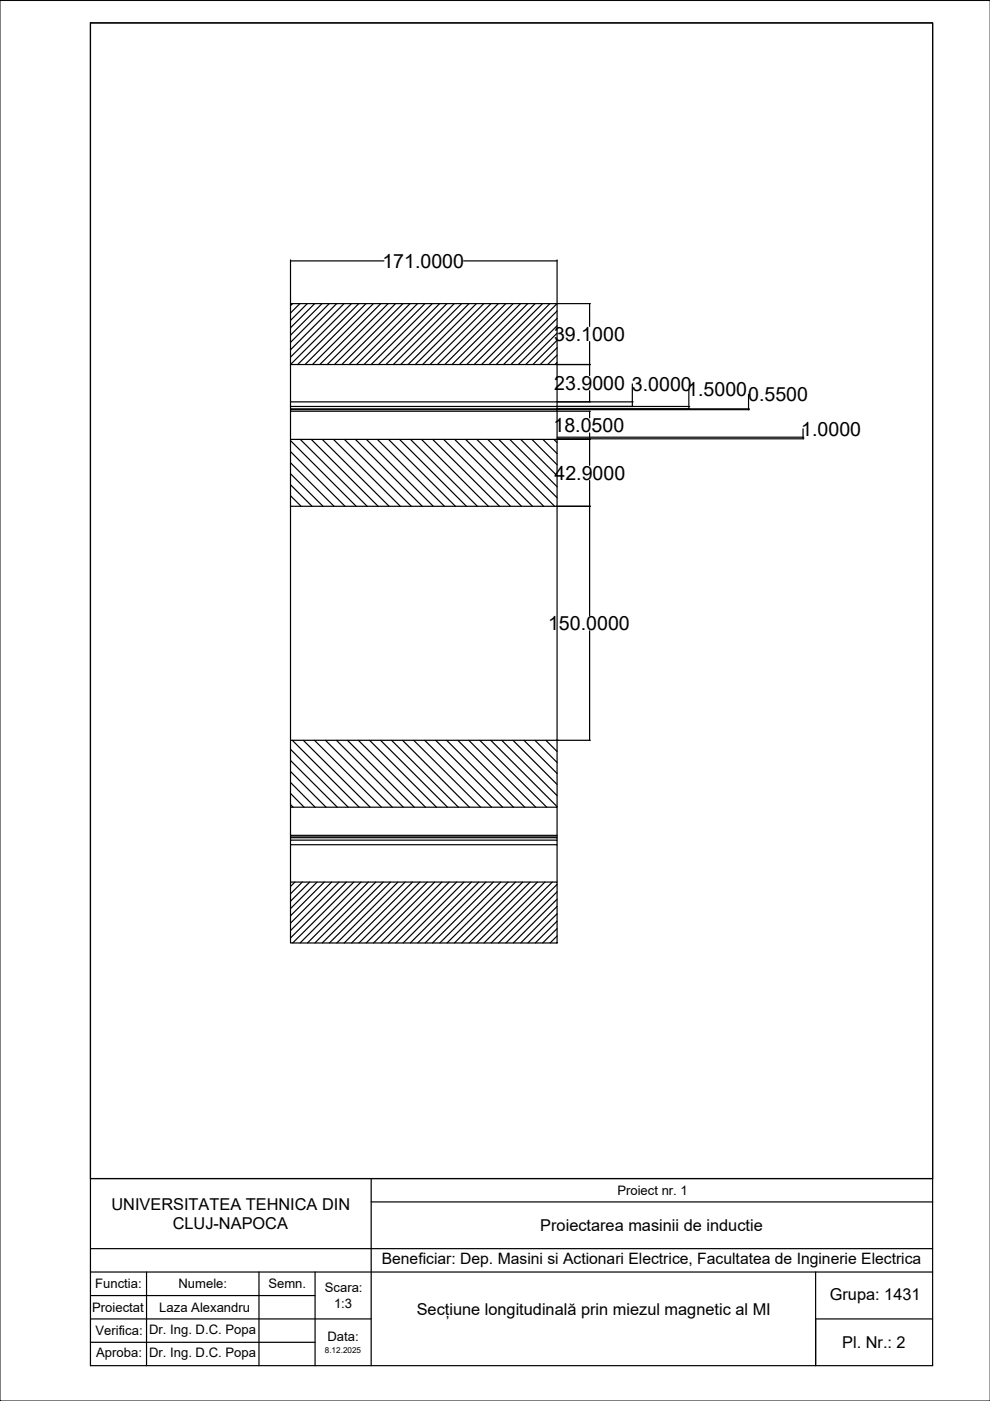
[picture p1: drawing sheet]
<svg xmlns="http://www.w3.org/2000/svg" width="210mm" height="297mm" viewBox="0 0 210 297" stroke-linecap="round" stroke-linejoin="round" font-family="sans-serif">
<!-- layer: 0 -->
<g fill="none" stroke="#000" stroke-width=".25">
<path d="M19.2 4.9h178.5v284.6h-178.5zM19.2 4.9h178.5v245h-178.5zM61.6 55.1v9.2M61.6 55.3h19.8M98.3 55.3h19.8M118.1 55.1v9.2M61.6 64.4h56.5v12.9h-56.5zM62 64.4l-.4 .4M63.6 64.4l-2 2M65.2 64.4l-3.6 3.5M66.7 64.4l-5.1 5.1M68.3 64.4l-6.7 6.7"/>
<path d="M69.8 64.4l-8.2 8.2M71.4 64.4l-9.8 9.8M72.9 64.4l-11.3 11.3M74.5 64.4l-12.9 12.9v7.9h56.5v-7.9M76.1 64.4l-13 12.9M77.6 64.4l-12.9 12.9M79.2 64.4l-12.9 12.9M80.7 64.4l-12.9 12.9M82.3 64.4l-12.9 12.9M83.9 64.4l-13 12.9M85.4 64.4l-12.9 12.9M87 64.4l-13 12.9"/>
<path d="M88.5 64.4l-12.9 12.9M90.1 64.4l-12.9 12.9M91.7 64.4l-13 12.9M93.2 64.4l-12.9 12.9M94.7 64.4l-12.9 12.9M96.3 64.4l-12.9 12.9M97.9 64.4l-12.9 12.9M99.4 64.4l-12.9 12.9M101 64.4l-12.9 12.9M102.6 64.4l-13 12.9M104.1 64.4l-12.9 12.9M105.7 64.4l-12.9 12.9"/>
<path d="M107.2 64.4l-12.9 12.9M108.8 64.4l-13 12.9M110.4 64.4l-13 12.9M111.9 64.4l-12.9 12.9M113.5 64.4l-13 12.9M115 64.4l-12.9 12.9M116.6 64.4l-12.9 12.9M118.1 64.4l-12.9 12.9M118.1 65.9l-11.3 11.4M118.1 67.5l-9.8 9.8M118.1 69.1l-8.2 8.2M118.1 70.6l-6.6 6.7"/>
<path d="M118.1 72.2l-5.1 5.1M118.1 73.7l-3.5 3.6M118.1 75.3l-2 2M118.1 76.9l-.4 .4M118.2 64.4h7M118.2 77.3h7M125 64.4v4.8M125 72.4v7.2M61.6 85.2v1h56.5v-1M61.6 86.2v.5h56.5v-.5M61.6 86.7v.2h56.5v-.2M61.6 86.9v.3h56.5v-.3"/>
<path d="M61.6 87.2v6M61.6 98.1l9.2 9.2M61.6 95.7l11.6 11.6M61.6 93.4l13.9 13.9M63.7 93.2l14.2 14.1M66 93.2l14.2 14.1M68.3 93.2l14.2 14.1M70.7 93.2l14.2 14.1M73 93.2l14.2 14.1M75.4 93.2l14.1 14.1M77.7 93.2l14.2 14.1M80 93.2l14.2 14.1"/>
<path d="M82.4 93.2l14.2 14.1M84.7 93.2l14.2 14.1M87 93.2l14.2 14.1M89.4 93.2l14.1 14.1M91.7 93.2l14.2 14.1M94.1 93.2l14.1 14.1M96.4 93.2l14.2 14.1M98.7 93.2l14.2 14.1M101.1 93.2l14.2 14.1M103.4 93.2l14.2 14.1M105.7 93.2l12.4 12.3M108.1 93.2l10 10"/>
<path d="M110.4 93.2l7.7 7.7M112.8 93.2l5.3 5.3M115.1 93.2l3 3M117.4 93.2l.7 .6M118.1 87.2v6h-56.5v14.1h56.5v-14.1M118.2 85.2h16M118.2 87.2h7M118.2 93.2h7M118.2 86.2h28M118.2 86.7h40.7M118.2 86.9h40.7M118.2 92.7h52.2"/>
<path d="M118.2 93h52.2M125 82.8v2.4M125 87.2v1.4M125 91.8v6.9M134.1 81.4v4.8M146 82.5v4.2M158.7 83.6v3.1M158.7 86.9h.1M170.3 90.9v2.1M61.6 107.3v49.7h56.5v-49.7M61.6 105.1l2.2 2.2M61.6 102.8l4.6 4.5"/>
<path d="M61.6 100.4l6.9 6.9M118.2 107.3h7M125 101.9v28.6M125 133.8v23.1M61.6 157v14.1M61.6 158.9l12.2 12.2M62 157l14.2 14.1M64.3 157l14.2 14.1M66.7 157l14.2 14.1M69 157l14.2 14.1M71.3 157l14.2 14.1M73.7 157l14.1 14.1"/>
<path d="M76 157l14.2 14.1M78.4 157l14.1 14.1M80.7 157l14.2 14.1M83 157l14.2 14.1M85.3 157l14.2 14.1M87.7 157l14.2 14.1M90 157l14.2 14.1M92.4 157l14.2 14.1M94.7 157l14.2 14.1M97.1 157l14.2 14.1M99.4 157l14.2 14.1M101.7 157l14.2 14.1"/>
<path d="M104.1 157l14 14M106.4 157l11.7 11.7M108.8 157l9.3 9.3M111.1 157l7 7M113.4 157l4.7 4.7M115.7 157l2.4 2.3M118.1 157h.1M118.1 157v14.1M118.2 157h7M61.6 179.1v-1h56.5v1M61.6 178.1v-.5h56.5v.5M61.6 177.6v-.2h56.5v.2"/>
<path d="M61.6 177.4v-.3h56.5v.3M61.6 177.1v-6h56.5v6M61.6 170.6l.5 .5M61.6 168.2l2.9 2.9M61.6 165.9l5.2 5.2M61.6 163.6l7.5 7.5M61.6 161.2l9.9 9.9M61.6 187h56.5v12.9h-56.5zM61.6 187v-7.9h56.5v7.9M62.5 187l-.9 .9M64.1 187l-2.5 2.5M65.7 187l-4.1 4.1"/>
<path d="M67.2 187l-5.6 5.6M68.7 187l-7.1 7.2M70.3 187l-8.7 8.7M71.9 187l-10.3 10.3M73.4 187l-11.8 11.9M75 187l-12.9 12.9M76.5 187l-12.9 12.9M78.1 187l-12.9 12.9M79.7 187l-12.9 12.9M81.2 187l-12.9 12.9M82.8 187l-13 12.9M84.4 187l-13 12.9"/>
<path d="M85.9 187l-12.9 12.9M87.5 187l-13 12.9M89 187l-12.9 12.9M90.6 187l-13 12.9M92.2 187l-13 12.9M93.7 187l-12.9 12.9M95.2 187l-12.9 12.9M96.8 187l-12.9 12.9M98.4 187l-12.9 12.9M99.9 187l-12.9 12.9M101.5 187l-12.9 12.9M103 187l-12.9 12.9"/>
<path d="M104.6 187l-12.9 12.9M106.2 187l-12.9 12.9M107.7 187l-12.9 12.9M109.3 187l-12.9 12.9M110.8 187l-12.9 12.9M112.4 187l-12.9 12.9M114 187l-13 12.9M115.5 187l-12.9 12.9M117.1 187l-13 12.9M118.1 187.5l-12.4 12.4M118.1 189.1l-10.8 10.8M118.1 190.7l-9.3 9.2"/>
<path d="M118.1 192.2l-7.7 7.7M118.1 193.7l-6.2 6.2M118.1 195.3l-4.6 4.6M118.1 196.9l-3 3M118.1 198.4l-1.5 1.5M19.2 249.9h178.5M78.7 254.8h119M78.7 249.9v39.6M19.2 279.6h59.5M19.2 274.7h47.6M19.2 269.7h178.5M19.2 264.7h178.5"/>
<path d="M31.1 269.7v19.8M54.9 269.7v19.8M66.8 269.7v19.8M172.9 279.6h24.8M172.9 269.7v19.8M19.2 284.6h47.6"/>
</g>
<path d="M0 .1h209.9v296.9h-209.9z" fill="none" stroke="#000" stroke-width=".21"/>
<g font-size="4.2">
<text x="81.1" y="56.8">171.0000</text>
<text x="117.5" y="72.3">39.1000</text>
<text x="117.5" y="82.7">23.9000</text>
<text x="134" y="82.9">3.0000</text>
<text x="145.7" y="84">1.50000.5500</text>
<text x="117.3" y="91.6">18.0500</text>
<text x="169.9" y="92.4">1.0000</text>
<text x="117.6" y="101.7">42.9000</text>
<text x="116.2" y="133.6">150.0000</text>
</g>
<g font-size="3.5">
<text x="23.6" y="256.4">UNIVERSITATEA TEHNICA DIN</text>
<text x="36.6" y="260.6">CLUJ-NAPOCA</text>
<text x="114.6" y="261">Proiectarea masinii de inductie</text>
<text x="175.9" y="275.6">Grupa: 1431</text>
<text x="88.3" y="278.8">Secțiune longitudinală prin miezul magnetic al MI</text>
<text x="178.6" y="285.8">Pl. Nr.: 2</text>
</g>
<text font-size="3.3" x="80.9" y="268.1">Beneficiar: Dep. Masini si Actionari Electrice, Facultatea de Inginerie Electrica</text>
<g font-size="2.8">
<text x="130.9" y="253.3">Proiect nr. 1</text>
<text x="20.2" y="273.2">Functia:</text>
<text x="37.8" y="273.2">Numele:</text>
<text x="56.9" y="273.2">Semn.</text>
<text x="68.9" y="274">Scara:</text>
<text x="19.6" y="278.1">Proiectat</text>
<text x="33.8" y="278.1">Laza Alexandru</text>
<text x="70.8" y="277.3">1:3</text>
<text x="20.2" y="283.1">Verifica:</text>
<text x="20.4" y="287.8">Aproba:</text>
<text x="31.6" y="287.8">Dr. Ing. D.C. Popa</text>
<text x="31.6" y="282.8">Dr. Ing. D.C. Popa</text>
<text x="69.4" y="284.3">Data:</text>
</g>
<text font-size="1.7" x="68.9" y="286.8">8.12.2025</text>
</svg>
